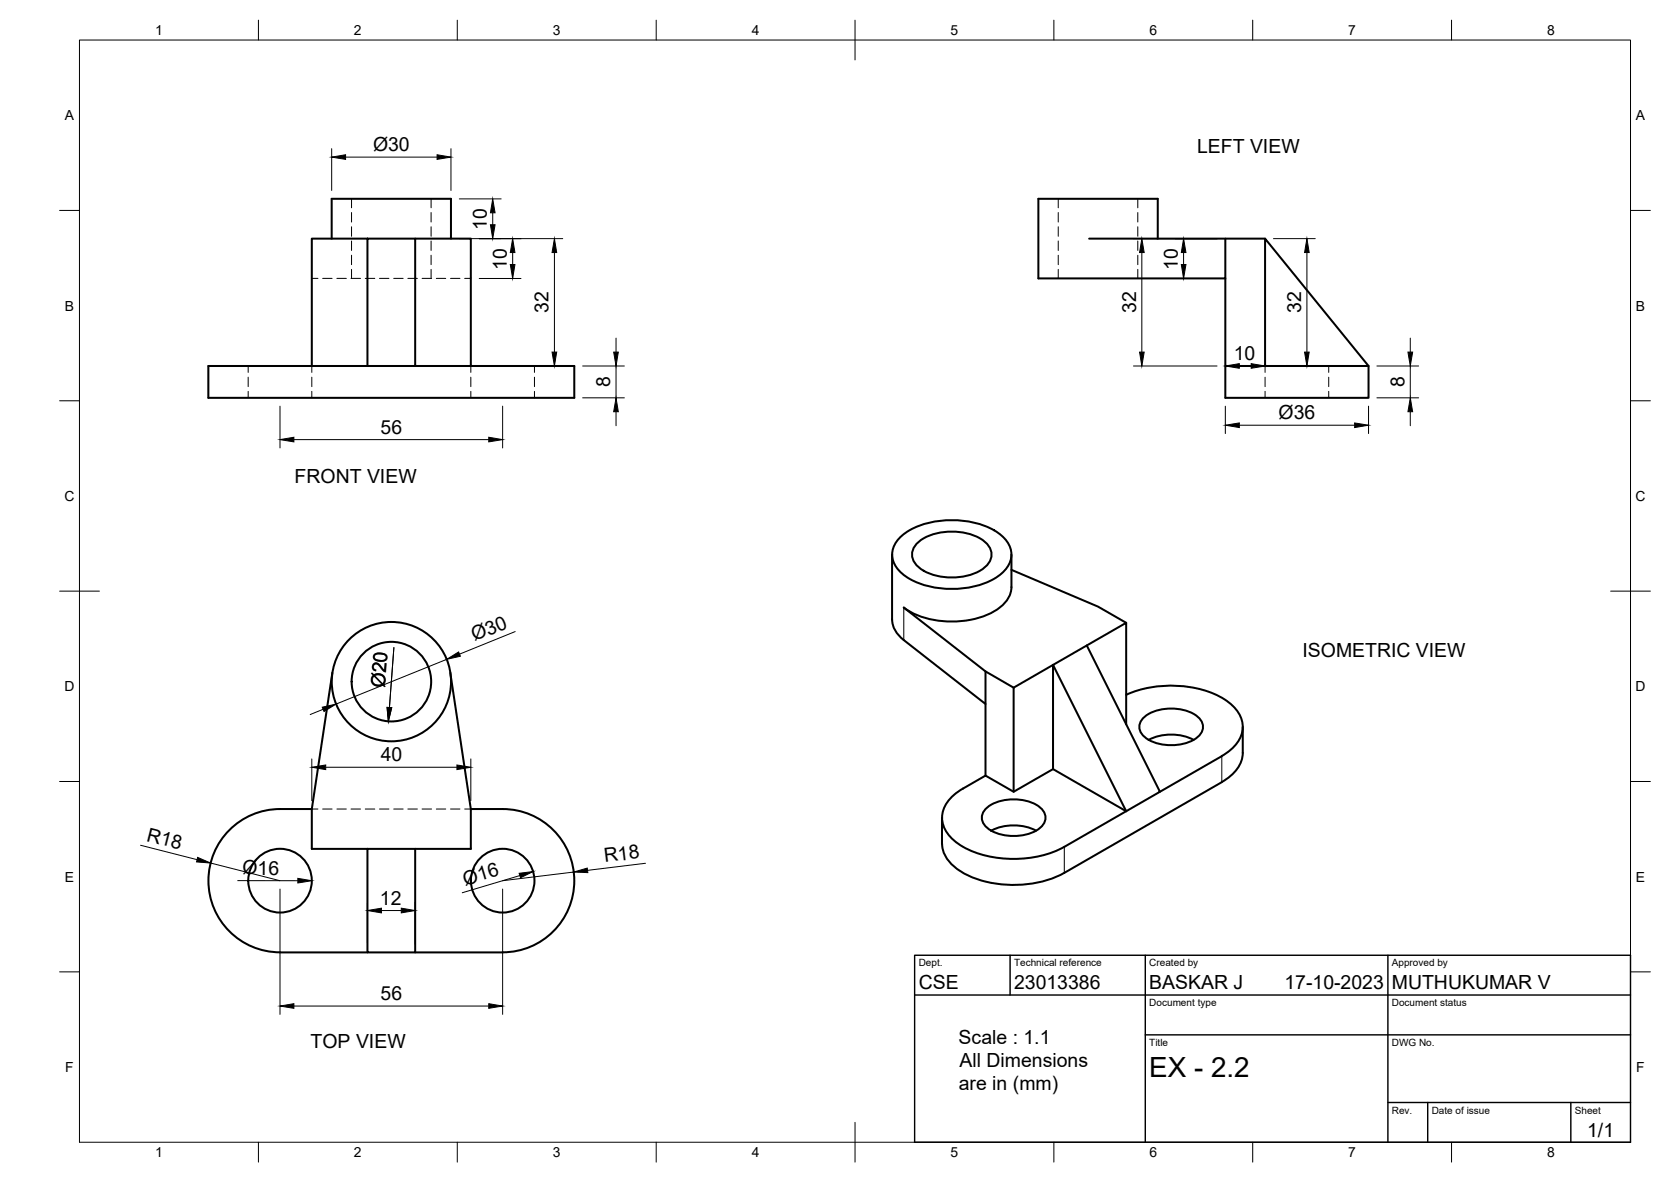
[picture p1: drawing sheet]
<svg xmlns="http://www.w3.org/2000/svg" width="420mm" height="297mm" viewBox="0 0 420 297" stroke-linecap="round" stroke-linejoin="round" font-family="sans-serif">
<!-- layer: Visible -->
<g fill="none" stroke="#000" stroke-width=".51">
<path d="M83.4 60v-10h30v10M92.4 60h12v32h-12zM92.4 60h-14v32M104.4 60h14v32M273.9 60h44.2M291.1 60v-10h-30v20h47v-10M308.1 70v30h36v-8M92.4 92h-40v8h92v-8h-40M308.1 92h36l-26-32v32M224.3 139.4v16.3M226.6 134.8a20.2 20.2 0 0 1 15-4 17.2 17.2 0 0 1 11.3 4.9 5.6 5.6 0 0 1-.8 8.2 20.2 20.2 0 0 1-15.1 4 17.2 17.2 0 0 1-11.2-4.8 5.6 5.6 0 0 1 .8-8.3zM230.5 136.6a14 14 0 0 1 12.6-2.6 8.4 8.4 0 0 1 6 4.2 4 4 0 0 1-1.7 4.6 15 15 0 0 1-16.1 0 3.9 3.9 0 0 1-.8-6.2z"/>
<path d="M254.3 139.4v8.1a7.8 7.8 0 0 1-4.9 6.4 23.4 23.4 0 0 1-21.2-.6l-.9-.6 20.5 16 7.1 4.1M224.3 155.7a6.7 6.7 0 0 0 3 5.2l20.5 16v-8.2M254.3 143.2l21.8 9.2 7.1 4.1M83.6 169.1l-5.2 34.2v10h14M113.2 169.1l5.2 34.2v10h-14M247.8 176.9v18M264.8 167.1l8.5-4.9 18.4 36.8-8.5 4.9zM264.8 167.1v26.2l18.4 10.6-15.6 8.9M264.8 167.1l-9.9 5.7v26.2M273.3 162.2l9.9-5.7v25.5M283.2 174.6a28.2 28.2 0 0 1 24.7 1.1 8.6 8.6 0 0 1 4.6 7.2 8.9 8.9 0 0 1-5.3 7.1M242.1 198.2a9.5 9.5 0 0 0-5.2 6.8 7.8 7.8 0 0 0 3.9 7 27.2 27.2 0 0 0 20.9 3.1 22 22 0 0 0 5.9-2.3"/>
<path d="M264.8 193.3l-9.9 5.7-7.1-4.1-5.7 3.3M287.3 180.6a11.3 11.3 0 0 1 11-2 5.2 5.2 0 0 1 4.2 4.1 4.5 4.5 0 0 1-3.3 3.7 12.4 12.4 0 0 1-11.2-1.1 3.1 3.1 0 0 1-.7-4.7zM288.8 185.9a12.6 12.6 0 0 1 11.3 0M307.2 190l-15.5 9M307.2 196.6l-39.6 22.8M312.5 182.7v6.5a9 9 0 0 1-5.3 7.3M78.4 203.3h-8a18 18 0 0 0-18 18 18 18 0 0 0 18 18h22M92.4 213.3h12v26h-12zM118.4 203.3h8a18 18 0 0 1 18 18 18 18 0 0 1-18 18h-22M236.9 205.5v6.5a8.6 8.6 0 0 0 4.5 6.9 27.9 27.9 0 0 0 26.2 .4M247.7 203.4a11.3 11.3 0 0 1 11-2 5.2 5.2 0 0 1 4.2 4.1 4.5 4.5 0 0 1-3.3 3.7 12.4 12.4 0 0 1-11.2-1 3.1 3.1 0 0 1-.7-4.8zM249.2 208.8a12.6 12.6 0 0 1 11.3 0"/>
<circle cx="98.4" cy="171.3" r="15"/>
<circle cx="98.4" cy="171.3" r="10"/>
<circle cx="70.4" cy="221.3" r="8"/>
<circle cx="126.4" cy="221.3" r="8"/>
</g>
<!-- layer: Hidden -->
<g fill="none" stroke="#000" stroke-width=".25">
<path d="M88.4 50v2.2M88.4 53.4v2.4M88.4 57v2.4M108.4 50v2.2M108.4 53.4v2.4M108.4 57v2.4M266.1 50v2.2M266.1 53.4v2.4M266.1 57v2.4M286.1 50v2.2M286.1 53.4v2.4M286.1 57v2.4"/>
<path d="M78.4 70h1.5M81.1 70h2.4M84.7 70h2.4M88.3 70h2.4M88.4 60.6v2.3M88.4 64.1v2.4M88.4 67.7v2.3M91.8 70h2.4M95.4 70h2.4M99 70h2.4M102.6 70h2.3M106.1 70h2.4"/>
<path d="M108.4 60.6v2.3M108.4 64.1v2.4M108.4 67.7v2.3M109.7 70h2.4M113.3 70h2.4M116.8 70h1.6M266.1 60.6v2.3M266.1 64.1v2.4M266.1 67.7v2.3M286.1 60.6v2.3M286.1 64.1v2.4M286.1 67.7v2.3"/>
<path d="M62.4 92v1.6M62.4 94.8v2.4M62.4 98.3v1.7M78.4 92v1.6M78.4 94.8v2.4M78.4 98.3v1.7M118.4 92v1.6M118.4 94.8v2.4M118.4 98.3v1.7M134.4 92v1.6M134.4 94.8v2.4M134.4 98.3v1.7"/>
<path d="M318.1 92v1.6M318.1 94.8v2.4M318.1 98.3v1.7M334.1 92v1.6M334.1 94.8v2.4M334.1 98.3v1.7M78.4 203.3h1.5M81.1 203.3h2.4M84.7 203.3h2.4M88.3 203.3h2.4M91.8 203.3h2.4M95.4 203.3h2.4"/>
<path d="M99 203.3h2.4M102.6 203.3h2.3M106.1 203.3h2.4M109.7 203.3h2.4M113.3 203.3h2.4M116.8 203.3h1.6"/>
</g>
<!-- layer: Visible Narrow -->
<path d="M227.2 152.7v8.2M307.2 190v6.6M267.6 212.8v6.6" fill="none" stroke="#000" stroke-width=".25"/>
<!-- layer: BORDER -->
<g fill="none" stroke="#000" stroke-width=".25">
<path d="M20 10.1h390v276.9h-390zM65 5.1v5M115 5.1v5M165 5.1v5M215 5.1v10M265 5.1v5M315 5.1v5M365 5.1v5M15 52.9h5M410 52.9h5M15 100.7h5M410 100.7h5"/>
<path d="M15 148.6h10M405 148.6h10M15 196.4h5M410 196.4h5M15 244.2h5M410 244.2h5M65 287v5M115 287v5M165 287v5M215 282.1v9.9M265 287v5M315 287v5"/>
<path d="M365 287v5"/>
</g>
<!-- layer: TITLEBLOCK -->
<path d="M230 240.1h180v46.9h-180zM230 250h180M254 240.1v9.9M288 240.1v46.9M349 240.1v46.9M288 260.1h122M349 277.1h61M359 277.1v9.9M395 277.1v9.9" fill="none" stroke="#000" stroke-width=".36"/>
<!-- layer: FD_Dimensions -->
<g fill="none" stroke="#000" stroke-width=".25">
<path d="M83.4 37.4v10.5M86.9 39.5h23M113.4 37.4v10.5M115.5 50h10.5M115.5 60h26M123.9 53.5v3M285 60h21M320.2 60h10.5M120.5 70h10.5M128.9 63.5v3M139.4 63.5v25M287.1 63.5v25"/>
<path d="M295.5 70h10.5M297.6 63.5v3M328.6 63.5v25M120.5 92h21M146.5 100h10.5M146.5 92h10.5M154.9 85v3.5M154.9 92v8M285 92h21M311.6 92h3M320.2 92h10.5M346.2 100h10.5"/>
<path d="M346.2 92h10.5M354.6 85v3.5M354.6 92v8M70.4 102.1v10.5M73.9 110.5h49M126.4 102.1v10.5M154.9 103.5v3.5M308.1 102.1v6.9M311.6 106.9h29M344.1 102.1v6.9M354.6 103.5v3.5M129.5 158.7l-14 5.7"/>
<path d="M81.2 178.3l-3.2 1.3M99 162.7l-1.1 15.1M112.3 165.7l-27.8 11.2M78.4 190.7v10.5M81.9 192.8h33M118.4 190.7v10.5M35.3 212.4l14.3 3.6M53 216.9l17.4 4.4M144.3 219.1l-17.9 2.2M162.3 216.9l-14.6 1.8M59.8 221.3h15.1M70.4 223.4v31.5"/>
<path d="M92.4 226.7v10.5M95.9 228.8h5M104.4 226.7v10.5M126.4 223.4v31.5M130.7 220l-14.5 4.4M73.9 252.8h49"/>
</g>
<g fill="#000" stroke="#000" stroke-width=".25">
<path d="M83.4 39.5l3.5-.6v1.2zM109.9 38.9l3.5 .6-3.5 .6zM123.9 50l.6 3.5h-1.2zM123.3 56.5h1.2l-.6 3.5zM128.3 66.5h1.2l-.6 3.5zM128.9 60l.6 3.5h-1.2zM139.4 60l.6 3.5h-1.2zM287.1 60l.6 3.5h-1.2zM297.6 60l.6 3.5h-1.2zM297 66.5h1.2l-.6 3.5zM328.6 60l.6 3.5h-1.2zM138.8 88.5h1.2l-.6 3.5z"/>
<path d="M154.3 88.5h1.2l-.6 3.5zM286.5 88.5h1.2l-.6 3.5zM308.1 92l3.5-.6v1.1zM314.6 91.4l3.5 .6-3.5 .5zM328 88.5h1.2l-.6 3.5zM354 88.5h1.2l-.6 3.5zM70.4 110.5l3.5-.6v1.1zM122.9 109.9l3.5 .6-3.5 .5zM154.9 100l.6 3.5h-1.2zM308.1 106.9l3.5-.6v1.1zM340.6 106.3l3.5 .6-3.5 .5zM354.6 100l.6 3.5h-1.2z"/>
<path d="M81 177.7l3.5-.8-3 1.9zM97.3 177.8h1.2l-.9 3.5zM112.3 165.7l3-1.9 .5 1.1zM78.4 192.8l3.5-.6v1.2zM114.9 192.2l3.5 .6-3.5 .6zM49.7 215.5l3.3 1.4-3.6-.3zM130.5 219.5l3.6-.5-3.2 1.6zM144.3 219.1l3.4-.9 .1 1.1zM74.9 220.7l3.5 .6-3.5 .6zM92.4 228.8l3.5-.6v1.2zM100.9 228.2l3.5 .6-3.5 .6zM70.4 252.8l3.5-.6v1.2z"/>
<path d="M122.9 252.2l3.5 .6-3.5 .6z"/>
</g>
<text font-size="7" x="289" y="270.6">EX - 2.2</text>
<g font-size="4.9">
<text x="93.8" y="37.9">Ø30</text>
<text x="301" y="38.5">LEFT VIEW</text>
<text x="122.4" y="57.8" transform="rotate(-90 122.4 57.8)">10</text>
<text x="127.4" y="67.8" transform="rotate(-90 127.4 67.8)">10</text>
<text x="296.1" y="67.8" transform="rotate(-90 296.1 67.8)">10</text>
<text x="137.9" y="78.7" transform="rotate(-90 137.9 78.7)">32</text>
<text x="285.6" y="78.7" transform="rotate(-90 285.6 78.7)">32</text>
<text x="327.2" y="78.7" transform="rotate(-90 327.2 78.7)">32</text>
<text x="310.2" y="90.5">10</text>
<text x="153.4" y="97.3" transform="rotate(-90 153.4 97.3)">8</text>
<text x="353.1" y="97.3" transform="rotate(-90 353.1 97.3)">8</text>
<text x="321.5" y="105.3">Ø36</text>
<text x="95.7" y="109">56</text>
<text x="74.1" y="121.3">FRONT VIEW</text>
<text x="119.3" y="161.2" transform="rotate(-22 119.3 161.2)">Ø30</text>
<text x="327.5" y="165">ISOMETRIC VIEW</text>
<text x="96.7" y="173" transform="rotate(-86 96.7 173)">Ø20</text>
<text x="95.8" y="191.4">40</text>
<text x="36.7" y="211.3" transform="rotate(14 36.7 211.3)">R18</text>
<text x="61" y="219.8">Ø16</text>
<text x="152" y="216.7" transform="rotate(-7 152 216.7)">R18</text>
<text x="95.5" y="227.4">12</text>
<text x="116.9" y="222.5" transform="rotate(-17 116.9 222.5)">Ø16</text>
<text x="95.7" y="251.4">56</text>
<text x="231" y="248.5">CSE</text>
<text x="255" y="248.5">23013386</text>
<text x="289" y="248.5">BASKAR J</text>
<text x="323" y="248.5">17-10-2023</text>
<text x="350" y="248.5">MUTHUKUMAR V</text>
<text x="78.1" y="263.4">TOP VIEW</text>
<text x="241" y="262.3">Scale : 1.1</text>
<text x="241.3" y="268.1">All Dimensions</text>
<text x="241.1" y="274">are in (mm)</text>
<text x="399.1" y="285.7">1/1</text>
</g>
<g font-size="3.5">
<text x="39" y="8.8">1</text>
<text x="89" y="8.8">2</text>
<text x="139" y="8.8">3</text>
<text x="189" y="8.8">4</text>
<text x="239" y="8.8">5</text>
<text x="289" y="8.8">6</text>
<text x="339" y="8.8">7</text>
<text x="389" y="8.8">8</text>
<text x="16.3" y="30.2">A</text>
<text x="411.3" y="30.2">A</text>
<text x="16.3" y="78">B</text>
<text x="411.3" y="78">B</text>
<text x="16.2" y="125.9">C</text>
<text x="411.2" y="125.9">C</text>
<text x="16.2" y="173.7">D</text>
<text x="411.2" y="173.7">D</text>
<text x="16.3" y="221.6">E</text>
<text x="411.3" y="221.6">E</text>
<text x="16.4" y="269.4">F</text>
<text x="411.4" y="269.4">F</text>
<text x="39" y="290.8">1</text>
<text x="89" y="290.8">2</text>
<text x="139" y="290.8">3</text>
<text x="189" y="290.8">4</text>
<text x="239" y="290.8">5</text>
<text x="289" y="290.8">6</text>
<text x="339" y="290.8">7</text>
<text x="389" y="290.8">8</text>
</g>
<g font-size="2.5">
<text x="231" y="242.9">Dept.</text>
<text x="255" y="242.9">Technical reference</text>
<text x="289" y="242.9">Created by</text>
<text x="350" y="242.9">Approved by</text>
<text x="289" y="252.8">Document type</text>
<text x="350" y="252.8">Document status</text>
<text x="289" y="262.9">Title</text>
<text x="350" y="262.9">DWG No.</text>
<text x="350" y="279.9">Rev.</text>
<text x="360" y="279.9">Date of issue</text>
<text x="396" y="279.9">Sheet</text>
</g>
</svg>
